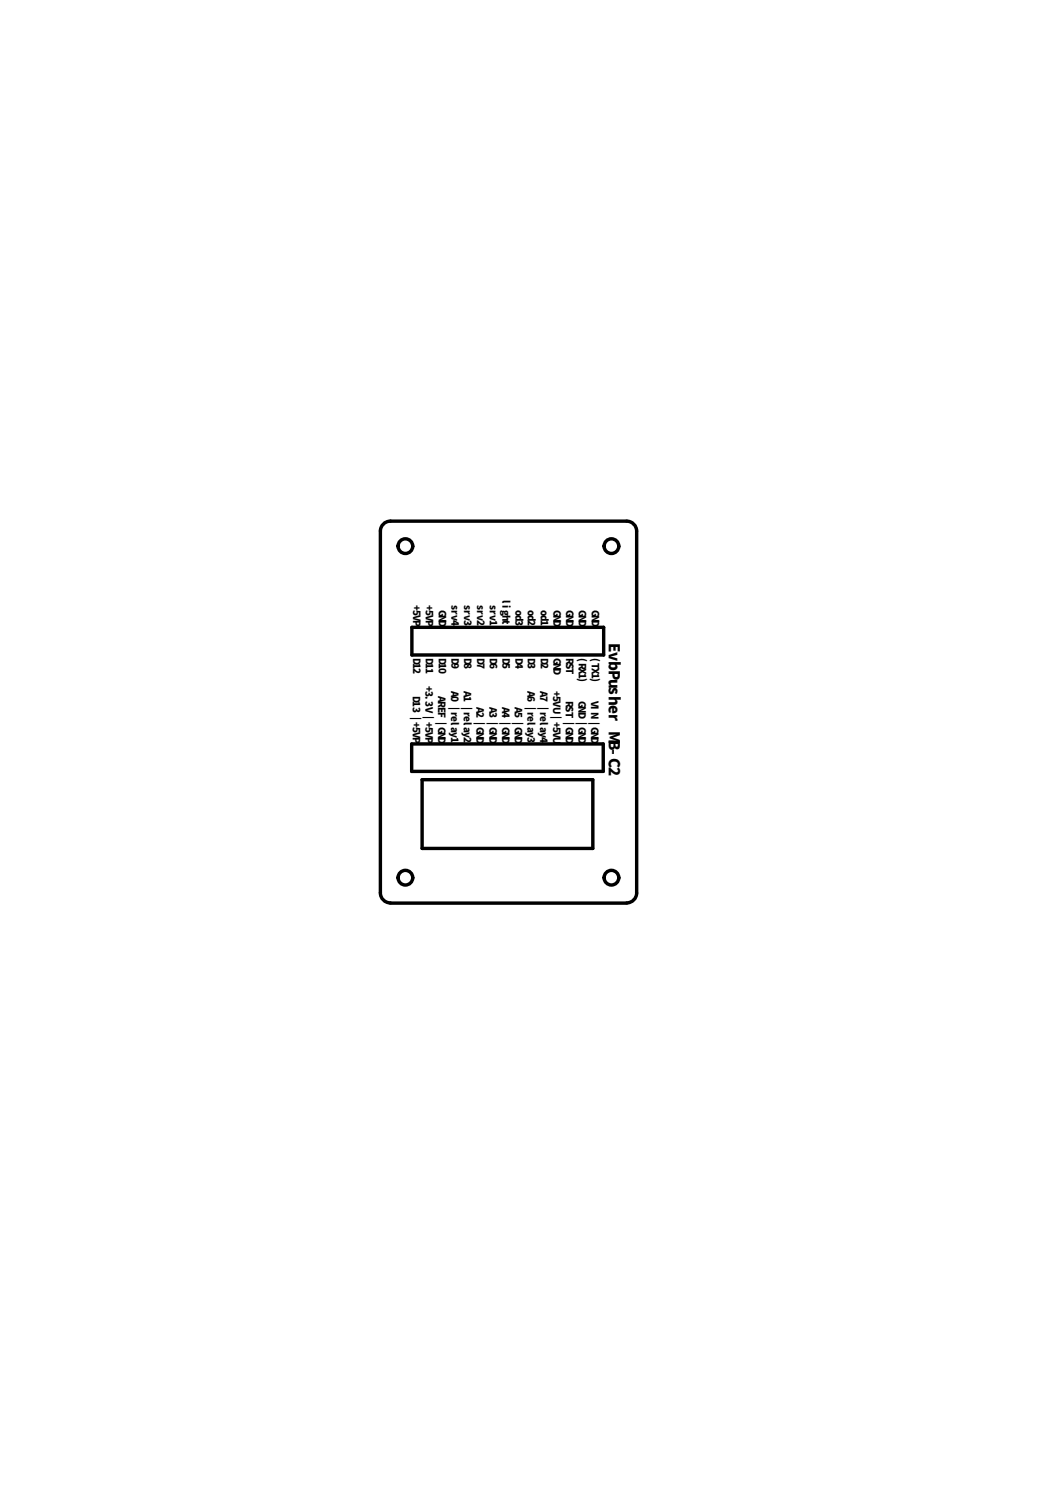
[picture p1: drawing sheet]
<svg xmlns="http://www.w3.org/2000/svg" width="210mm" height="297mm" viewBox="0 0 210 297" stroke-linecap="round" stroke-linejoin="round" font-family="sans-serif">
<g fill="none" stroke="#000" stroke-width=".68">
<path d="M81.9 124.8h38.2v5.5h-38.2zM81.9 148h38.1v5.5h-38.1zM83.9 155.1h34v13.7h-34zM77.6 179.7h47M77.6 179.6a1.99 1.99 0 0 1-2-2v-71.9a1.99 1.99 0 0 1 2-2h47a1.99 1.99 0 0 1 2 2v71.9a1.99 1.99 0 0 1-2 2"/>
<circle cx="80.6" cy="108.6" r="1.46"/>
<circle cx="121.6" cy="108.6" r="1.46"/>
<circle cx="80.6" cy="174.6" r="1.46"/>
<circle cx="121.6" cy="174.6" r="1.46"/>
</g>
<g font-size="3">
<text x="121.1" y="128" transform="rotate(90 121.1 128)">EvbPusher</text>
<text x="121.1" y="145.5" transform="rotate(90 121.1 145.5)">MB- C2</text>
</g>
<g font-size="2">
<text x="99.9" y="119.3" transform="rotate(90 99.9 119.3)">l i ght</text>
<text x="82.2" y="120.3" transform="rotate(90 82.2 120.3)">+5VP</text>
<text x="84.7" y="120.3" transform="rotate(90 84.7 120.3)">+5VP</text>
<text x="87.2" y="121.3" transform="rotate(90 87.2 121.3)">GND</text>
<text x="89.8" y="120.3" transform="rotate(90 89.8 120.3)">srv4</text>
<text x="92.3" y="120.3" transform="rotate(90 92.3 120.3)">srv3</text>
<text x="94.9" y="120.3" transform="rotate(90 94.9 120.3)">srv2</text>
<text x="97.4" y="120.3" transform="rotate(90 97.4 120.3)">srv1</text>
<text x="102.5" y="121.3" transform="rotate(90 102.5 121.3)">od3</text>
<text x="105" y="121.3" transform="rotate(90 105 121.3)">od2</text>
<text x="107.5" y="121.3" transform="rotate(90 107.5 121.3)">od1</text>
<text x="110.1" y="121.3" transform="rotate(90 110.1 121.3)">GND</text>
<text x="112.6" y="121.3" transform="rotate(90 112.6 121.3)">GND</text>
<text x="115.1" y="121.3" transform="rotate(90 115.1 121.3)">GND</text>
<text x="117.7" y="121.3" transform="rotate(90 117.7 121.3)">GND</text>
<text x="82.2" y="130.8" transform="rotate(90 82.2 130.8)">D12</text>
<text x="84.7" y="130.8" transform="rotate(90 84.7 130.8)">D11</text>
<text x="87.2" y="130.8" transform="rotate(90 87.2 130.8)">D10</text>
<text x="89.8" y="130.8" transform="rotate(90 89.8 130.8)">D9</text>
<text x="92.3" y="130.8" transform="rotate(90 92.3 130.8)">D8</text>
<text x="94.9" y="130.8" transform="rotate(90 94.9 130.8)">D7</text>
<text x="97.4" y="130.8" transform="rotate(90 97.4 130.8)">D6</text>
<text x="99.9" y="130.8" transform="rotate(90 99.9 130.8)">D5</text>
<text x="102.5" y="130.8" transform="rotate(90 102.5 130.8)">D4</text>
<text x="105" y="130.8" transform="rotate(90 105 130.8)">D3</text>
<text x="107.5" y="130.8" transform="rotate(90 107.5 130.8)">D2</text>
<text x="110.1" y="130.8" transform="rotate(90 110.1 130.8)">GND</text>
<text x="112.6" y="130.8" transform="rotate(90 112.6 130.8)">RST</text>
<text x="115.1" y="130.8" transform="rotate(90 115.1 130.8)">(RX1)</text>
<text x="117.7" y="130.8" transform="rotate(90 117.7 130.8)">(TX1)</text>
<text x="84.6" y="136.6" transform="rotate(90 84.6 136.6)">+3.3V | +5VP</text>
<text x="89.7" y="137.5" transform="rotate(90 89.7 137.5)">A0 | rel ay1</text>
<text x="92.2" y="137.5" transform="rotate(90 92.2 137.5)">A1 | rel ay2</text>
<text x="104.9" y="137.5" transform="rotate(90 104.9 137.5)">A6 | rel ay3</text>
<text x="107.4" y="137.5" transform="rotate(90 107.4 137.5)">A7 | rel ay4</text>
<text x="110" y="137.5" transform="rotate(90 110 137.5)">+5VU | +5VU</text>
<text x="82.1" y="138.6" transform="rotate(90 82.1 138.6)">D13 | +5VP</text>
<text x="87.2" y="138.6" transform="rotate(90 87.2 138.6)">AREF | GND</text>
<text x="94.8" y="140.5" transform="rotate(90 94.8 140.5)">A2 | GND</text>
<text x="97.3" y="140.5" transform="rotate(90 97.3 140.5)">A3 | GND</text>
<text x="99.9" y="140.5" transform="rotate(90 99.9 140.5)">A4 | GND</text>
<text x="102.4" y="140.5" transform="rotate(90 102.4 140.5)">A5 | GND</text>
<text x="112.5" y="139.5" transform="rotate(90 112.5 139.5)">RST | GND</text>
<text x="115.1" y="139.5" transform="rotate(90 115.1 139.5)">GND | GND</text>
<text x="117.6" y="139.5" transform="rotate(90 117.6 139.5)">VI N | GND</text>
</g>
</svg>
